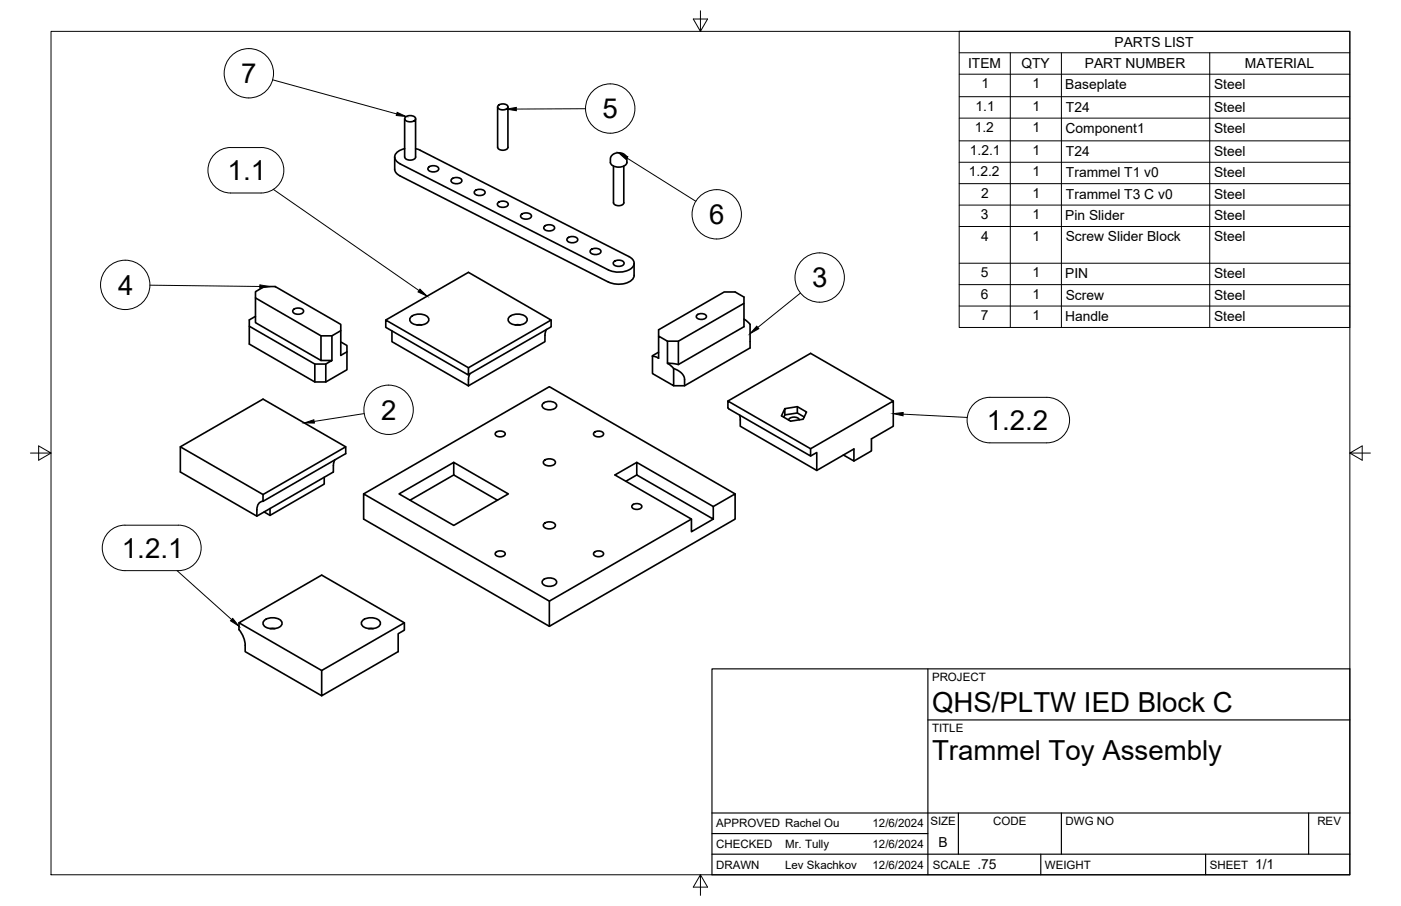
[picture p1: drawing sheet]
<svg xmlns="http://www.w3.org/2000/svg" width="432mm" height="279mm" viewBox="0 0 432 279" stroke-linecap="round" stroke-linejoin="round" font-family="sans-serif">
<!-- layer: Visible -->
<g fill="none" stroke="#000" stroke-width=".51">
<path d="M124.7 36.6v11.8M124.9 36.2a2.2 2.2 0 0 1 3.2 .3 1.88 1.88 0 0 1-3.2 .5l-.1-.5zM128.1 36.6v11.8M153.4 33v12.4M153.5 32.6a2.08 2.08 0 0 1 3.1 .2 1.78 1.78 0 0 1-3.1 .6zM156.5 33v12.4M121.6 48.4l.1 4.2 .4 .7 .7 .6 64.7 33.1a6.7 6.7 0 0 0 7.7-1.2l.3-.9M124.7 45.9a2.95 2.95 0 0 0-3 3l.5 .8 1.1 .8 64.2 32.7a6.8 6.8 0 0 0 7.7-1.1 2.1 2.1 0 0 0-1.4-3M124.7 48.4a1.95 1.95 0 0 0 3.4 0M128.1 45.9l1.5 .5M129.6 46.4l64.2 32.7M132 51.6a2.2 2.2 0 0 1 3.2 .3 1.88 1.88 0 0 1-3.2 .6l-.1-.6z"/>
<path d="M139.2 55.3a2.2 2.2 0 0 1 3.1 .3 1.88 1.88 0 0 1-3.1 .5l-.2-.5zM146.3 58.9a2.2 2.2 0 0 1 3.2 .3 1.88 1.88 0 0 1-3.2 .6l-.1-.6zM153.4 45.4a1.85 1.85 0 0 0 3.2 0M188.6 48l1-.7 1.7-.1 1.2 .5 .7 1.2a1.87 1.87 0 0 1-1.8 2.6h-.7a2.08 2.08 0 0 1-2.6-2.6zM189.1 51.2v11.3a1.85 1.85 0 0 0 3.2 0v-11.3M153.5 62.6a2.2 2.2 0 0 1 3.1 .2 1.88 1.88 0 0 1-3.1 .6l-.2-.6zM160.6 66.2a2.2 2.2 0 0 1 3.2 .3 1.88 1.88 0 0 1-3.2 .6l-.1-.6zM167.8 69.8a2.2 2.2 0 0 1 3.1 .3 1.88 1.88 0 0 1-3.1 .6l-.2-.6zM174.9 73.5a2.2 2.2 0 0 1 3.2 .3 1.88 1.88 0 0 1-3.2 .5l-.2-.5zM182 77.1a2.2 2.2 0 0 1 3.2 .3 1.88 1.88 0 0 1-3.2 .6l-.1-.6zM78.7 90l2.7-1.6h3.4l20.2 11.6v2l-2.7 1.6h-3.4l-20.2-11.7zM78.7 91.9v7.6l20.2 11.7v-7.6"/>
<path d="M78.7 97.6l-1.9 1.1v7.4l20.2 11.7h3.4l6.5-3.8v-5.5M90.4 95.5a2.2 2.2 0 0 1 3.2 .3 1.88 1.88 0 0 1-3.2 .6l-.2-.6zM118.9 98.7l25.5 14.7v2.1l-25.5-14.6zM118.9 98.7l25.5-14.7 25.5 14.7-25.5 14.7M126.7 97.7a4 4 0 0 1 5.4 .4 1.78 1.78 0 0 1-1.9 2.1 3.1 3.1 0 0 1-3.9-1.6zM157 97.7a4 4 0 0 1 5.4 .4 1.78 1.78 0 0 1-1.9 2.1 3.1 3.1 0 0 1-3.9-1.6zM169.9 98.7v2.1l-25.5 14.7M189.2 80.8a2.2 2.2 0 0 1 3.1 .2 1.88 1.88 0 0 1-3.1 .6l-.2-.6zM195.4 81.2v3.7M214.8 97.2a2.07 2.07 0 0 1 2.9 .3 1.77 1.77 0 0 1-2.9 .5zM229.3 98.4l1.9 1.6M229.3 93.6l-20.2 11.6"/>
<path d="M76.8 100.6l20.2 11.7h3.4l1.9-1.1h-3.4M97 112.3v5.5M100.4 112.3v5.5M102.3 103.6v7.6M105 102v7.6l1.9-1.1v-1.9l-1.9-1.1M120.8 102v3.4l23.6 13.6M128.5 100.2h1.5M144.9 115.2l-.5 1.4v2.4M158.8 100.2h1.5M168.4 101.6l-.4 1.4v2.4l-23.6 13.6M201.1 109.9l1 .1 .9 .5v-6.8l2.7 1.5v6.8l1.9 1.7M201.1 109.9v5.3l6.5 3.8v-5.4a4.2 4.2 0 0 1 3.4 3.4v2"/>
<path d="M203 103.7v-2l20.2-11.7h3.4l2.7 1.6v9.2l-20.2 11.6-3.4-.4M203 108.6l-1.9 1.1v.2M205.7 105.2h3.4v7.2M231.2 100v7.3l-20.2 11.7h-3.4M55.6 137.8l25.5 14.7M106.6 137.8l-25.5 14.7v2.1l25.5-14.7v-2.1l-25.5-14.7-25.5 14.7v7.8l23.6 13.6 23.5-13.6v-2M152.8 133.4a2.02 2.02 0 0 1 2.9 .3 1.73 1.73 0 0 1-2.9 .5zM167.4 124.4a3.1 3.1 0 0 1 4.1 .4 1.41 1.41 0 0 1-1.6 1.5l-1.7-.1a1.08 1.08 0 0 1-1-.6 1.08 1.08 0 0 1 .2-1.2zM183.1 133.4a2.02 2.02 0 0 1 2.9 .3 1.73 1.73 0 0 1-2.9 .5zM224.3 123.7l25.5 14.7v2.2l-25.2-14.5-.2-.3zM224.3 123.7l25.5-14.7 25.5 14.7M228 128l.2 3.4 23.5 13.7v-5.5l-1.9 1"/>
<path d="M241.9 126l-1 2.2 2.8 1.7 3.8-.6 1.1-2.2-2.9-1.7v2l2.2 1.2M241.9 128l-.3 .7M245.7 125.4l-3.8 .6v2l3.8-.6M246.4 129.5a2.06 2.06 0 0 0-3.4 0M249.8 138.4l25.5-14.7v7.7l-6.7 3.9v3.8l-5.4 3.1M79.2 157.2v2M81.1 154.6a2.26 2.26 0 0 0-1.9 2.6M81.4 157.9l1.8 1M99.9 147.2v2.1l-16.7 9.6v-2.1M103.2 141.8l-.4 1.8M112.1 152.3l57.2-33 57.3 33M139.8 142.6l-16.8 9.7 16.8 9.7 16.9-9.7-16.9-9.7v3.9l13.5 7.8"/>
<path d="M139.8 146.5l-13.4 7.8M167.6 142.1a2.45 2.45 0 0 1 3.6 .3 2.03 2.03 0 0 1-3.2 1 .79 .79 0 0 1-.4-1.3zM194.9 155.8a2.02 2.02 0 0 1 2.9 .3 1.73 1.73 0 0 1-2.9 .5zM196.3 142.6l23.5 13.6v3.9l-23.5-13.6zM196.3 142.6l-6.8 3.9 23.6 13.6v3.9l6.7-3.9M196.3 146.5l-3.4 1.9M219.8 156.2l6.8-3.9v7.8l-57.3 33v-7.7l43.8-25.3M259.9 140.3l3.3 1.9v-3.7l-11.5 6.6M152.8 170.4a2.02 2.02 0 0 1 2.9 .2 1.73 1.73 0 0 1-2.9 .6zM167.4 178.9a3.1 3.1 0 0 1 4.1 .3 1.41 1.41 0 0 1-1.6 1.6l-1.7-.1a1.08 1.08 0 0 1-1-.7 1.08 1.08 0 0 1 .2-1.1zM167.6 161.5a2.45 2.45 0 0 1 3.6 .4 2.03 2.03 0 0 1-3.2 .9 .79 .79 0 0 1-.4-1.3zM183.1 170.4a2.02 2.02 0 0 1 2.9 .2 1.73 1.73 0 0 1-2.9 .6z"/>
<path d="M73.7 192.1v2.1a8.7 8.7 0 0 1 1.9 6.8l23.5 13.6M81.4 191.4a4 4 0 0 1 5.5 .4 1.78 1.78 0 0 1-1.9 2 3.1 3.1 0 0 1-4-1.6zM83.2 193.8h1.6M111.7 191.4a4 4 0 0 1 5.5 .4 1.78 1.78 0 0 1-1.9 2 3.1 3.1 0 0 1-3.9-1.6zM113.6 193.8h1.5M124.6 192.1l-25.5 14.7v7.8l23.6-13.6v-5.6l1.9-1.1v-2.2l-25.5-14.7-25.4 14.7 25.4 14.7M169.3 185.4l-57.2-33.1v7.8l57.2 33"/>
</g>
<!-- layer: Border -->
<path d="M15.7 9.7h400.3v260.1h-400.3zM215.9 3.3v6.4l-2.2-3.8h4.4l-2.2 3.8M9.4 139.7h6.3l-3.8-2.2v4.4l3.8-2.2M416 139.7l3.8 2.2v-4.4l-3.8 2.2h6.4M215.9 269.8l2.2 3.8h-4.4l2.2-3.8v6.3" fill="none" stroke="#000" stroke-width=".31"/>
<!-- layer: Titleblock -->
<path d="M219.4 206.3h196.6v63.5h-196.6zM286 206.3v63.5M286 222h130M219.4 257.1h66.6M219.4 250.7h196.6M295.4 250.7v12.7M327.1 250.7v12.7M403.3 250.7v12.7M219.4 263.4h196.6M320.8 263.4v6.4M371.6 263.4v6.4" fill="none" stroke="#000" stroke-width=".36"/>
<!-- layer: Parts Lists -->
<g fill="none" stroke="#000" stroke-width=".31">
<path d="M295.6 9.7h120.4v91.3h-120.4zM295.6 16.3h120.4M311.4 16.3v84.7M327.1 16.3v84.7M372.9 16.3v84.7M295.6 22.9h120.4M295.6 29.8h120.4M295.6 36.4h120.4M295.6 43.4h120.4M295.6 50h120.4M295.6 56.6h120.4M295.6 63.2h120.4"/>
<path d="M295.6 69.9h120.4M295.6 81.2h120.4M295.6 87.8h120.4M295.6 94.4h120.4"/>
</g>
<!-- layer: Balloons -->
<g fill="none" stroke="#000" stroke-width=".31">
<path d="M71.1 45.5h9.4M71.1 45.5a7 7 0 0 0-7 7 7 7 0 0 0 7 7h9.4a7 7 0 0 0 7-7 7 7 0 0 0-7-7M299.8 124.9a7 7 0 0 1 5.3-2.4h17.5a7 7 0 0 1 7 7.1 7 7 0 0 1-7 7h-17.5a7 7 0 0 1-6.4-4.1 7 7 0 0 1 1.1-7.6zM55 162l-16.5-.1a7 7 0 0 0-7 7.1 7 7 0 0 0 7 7h16.5M55 161.9a7 7 0 0 1 7 7.1 7 7 0 0 1-7 7"/>
<circle cx="76.7" cy="22.6" r="7.6"/>
<circle cx="188.1" cy="33.5" r="7.6"/>
<circle cx="220.9" cy="66.1" r="7.6"/>
<circle cx="38.6" cy="87.9" r="7.6"/>
<circle cx="252.6" cy="85.6" r="7.6"/>
<circle cx="119.8" cy="126.4" r="7.6"/>
</g>
<!-- layer: 0 -->
<path d="M122.4 34.6l2.8 1.3-3.1-.3zM156.1 33.7l3-.6v1zM190.7 47.1l2.8 1.2-.5 .9zM80.1 87.8l3 .6-3 .5zM129.4 89.2l2.2 2.1-2.8-1.3zM233.2 100.6l.7 .8-2.7 1.5zM93.8 130.4l2.9-.9 .2 1zM275.3 127.6l3.1-.4-.1 1zM71.7 190.7l2 2.4-2.6-1.6z" fill="#000" stroke="#000" stroke-width=".31"/>
<path d="M84 24.6l38.3 10.5M180.4 33.5l-21.3 .1M84.2 58.4l44.9 31.2M193.3 48.7l21.1 13.4M46.2 87.9l33.9 .4M246.7 90.4l-13.1 10.6M112.2 127.6l-15.4 2.4M278.3 127.7l19.8 1M54.6 176l16.8 15.1" fill="none" stroke="#000" stroke-width=".31"/>
<g font-size="8.5">
<text x="74.3" y="25.7">7</text>
<text x="185.7" y="36.5">5</text>
<text x="70.2" y="55.6">1.1</text>
<text x="218.5" y="69.1">6</text>
<text x="250.3" y="88.6">3</text>
<text x="36.4" y="90.9">4</text>
<text x="117.5" y="129.4">2</text>
<text x="304.1" y="132.6">1.2.2</text>
<text x="37.6" y="172">1.2.1</text>
<text x="287.3" y="219.5">QHS/PLTW IED Block C</text>
<text x="287.3" y="234.5">Trammel Toy Assembly</text>
</g>
<g font-size="4.3">
<text x="343.5" y="14.5">PARTS LIST</text>
<text x="298.4" y="21.1">ITEM</text>
<text x="314.8" y="21">QTY</text>
<text x="334.3" y="21.1">PART NUMBER</text>
<text x="383.7" y="21.1">MATERIAL</text>
<text x="302.5" y="27.2">1</text>
<text x="318.2" y="27.2">1</text>
<text x="328.3" y="27.5">Baseplate</text>
<text x="374.2" y="27.5">Steel</text>
<text x="300.7" y="34.2">1.1</text>
<text x="318.2" y="34.2">1</text>
<text x="328.5" y="34.4">T24</text>
<text x="374.2" y="34.5">Steel</text>
<text x="300.4" y="40.8">1.2</text>
<text x="318.2" y="40.8">1</text>
<text x="328.4" y="41.1">Component1</text>
<text x="374.2" y="41.1">Steel</text>
<text x="298.9" y="47.8">1.2.1</text>
<text x="318.2" y="47.8">1</text>
<text x="328.5" y="48">T24</text>
<text x="374.2" y="48">Steel</text>
<text x="298.6" y="54.4">1.2.2</text>
<text x="318.2" y="54.4">1</text>
<text x="328.5" y="54.6">Trammel T1 v0</text>
<text x="374.2" y="54.7">Steel</text>
<text x="302.4" y="61">2</text>
<text x="318.2" y="61">1</text>
<text x="328.5" y="61.3">Trammel T3 C v0</text>
<text x="374.2" y="61.3">Steel</text>
<text x="302.3" y="67.6">3</text>
<text x="318.2" y="67.6">1</text>
<text x="328.3" y="67.9">Pin Slider</text>
<text x="374.2" y="67.9">Steel</text>
<text x="302.4" y="74.2">4</text>
<text x="318.2" y="74.2">1</text>
<text x="328.5" y="74.5">Screw Slider Block</text>
<text x="374.2" y="74.5">Steel</text>
<text x="302.3" y="85.5">5</text>
<text x="318.2" y="85.5">1</text>
<text x="328.3" y="85.7">PIN</text>
<text x="374.2" y="85.8">Steel</text>
<text x="302.3" y="92.1">6</text>
<text x="318.2" y="92.1">1</text>
<text x="328.5" y="92.4">Screw</text>
<text x="374.2" y="92.4">Steel</text>
<text x="302.3" y="98.7">7</text>
<text x="318.2" y="98.7">1</text>
<text x="328.3" y="99">Handle</text>
<text x="374.2" y="99">Steel</text>
<text x="289.3" y="261.2">B</text>
<text x="301.2" y="268.1">.75</text>
<text x="386.8" y="268.1">1/1</text>
</g>
<g font-size="3.5">
<text x="287.3" y="210.1">PROJECT</text>
<text x="287.3" y="225.8">TITLE</text>
<text x="220.7" y="255.2">APPROVED Rachel Ou</text>
<text x="268.9" y="255.2">12/6/2024</text>
<text x="286.7" y="254.5">SIZE</text>
<text x="306.1" y="254.5">CODE</text>
<text x="328.4" y="254.5">DWG NO</text>
<text x="406" y="254.5">REV</text>
<text x="220.7" y="261.5">CHECKED</text>
<text x="242" y="261.5">Mr. Tully</text>
<text x="268.9" y="261.5">12/6/2024</text>
<text x="220.7" y="267.9">DRAWN</text>
<text x="242" y="267.9">Lev Skachkov</text>
<text x="268.9" y="267.9">12/6/2024</text>
<text x="287.5" y="267.9">SCALE</text>
<text x="322.1" y="267.9">WEIGHT</text>
<text x="372.9" y="267.9">SHEET</text>
</g>
</svg>
